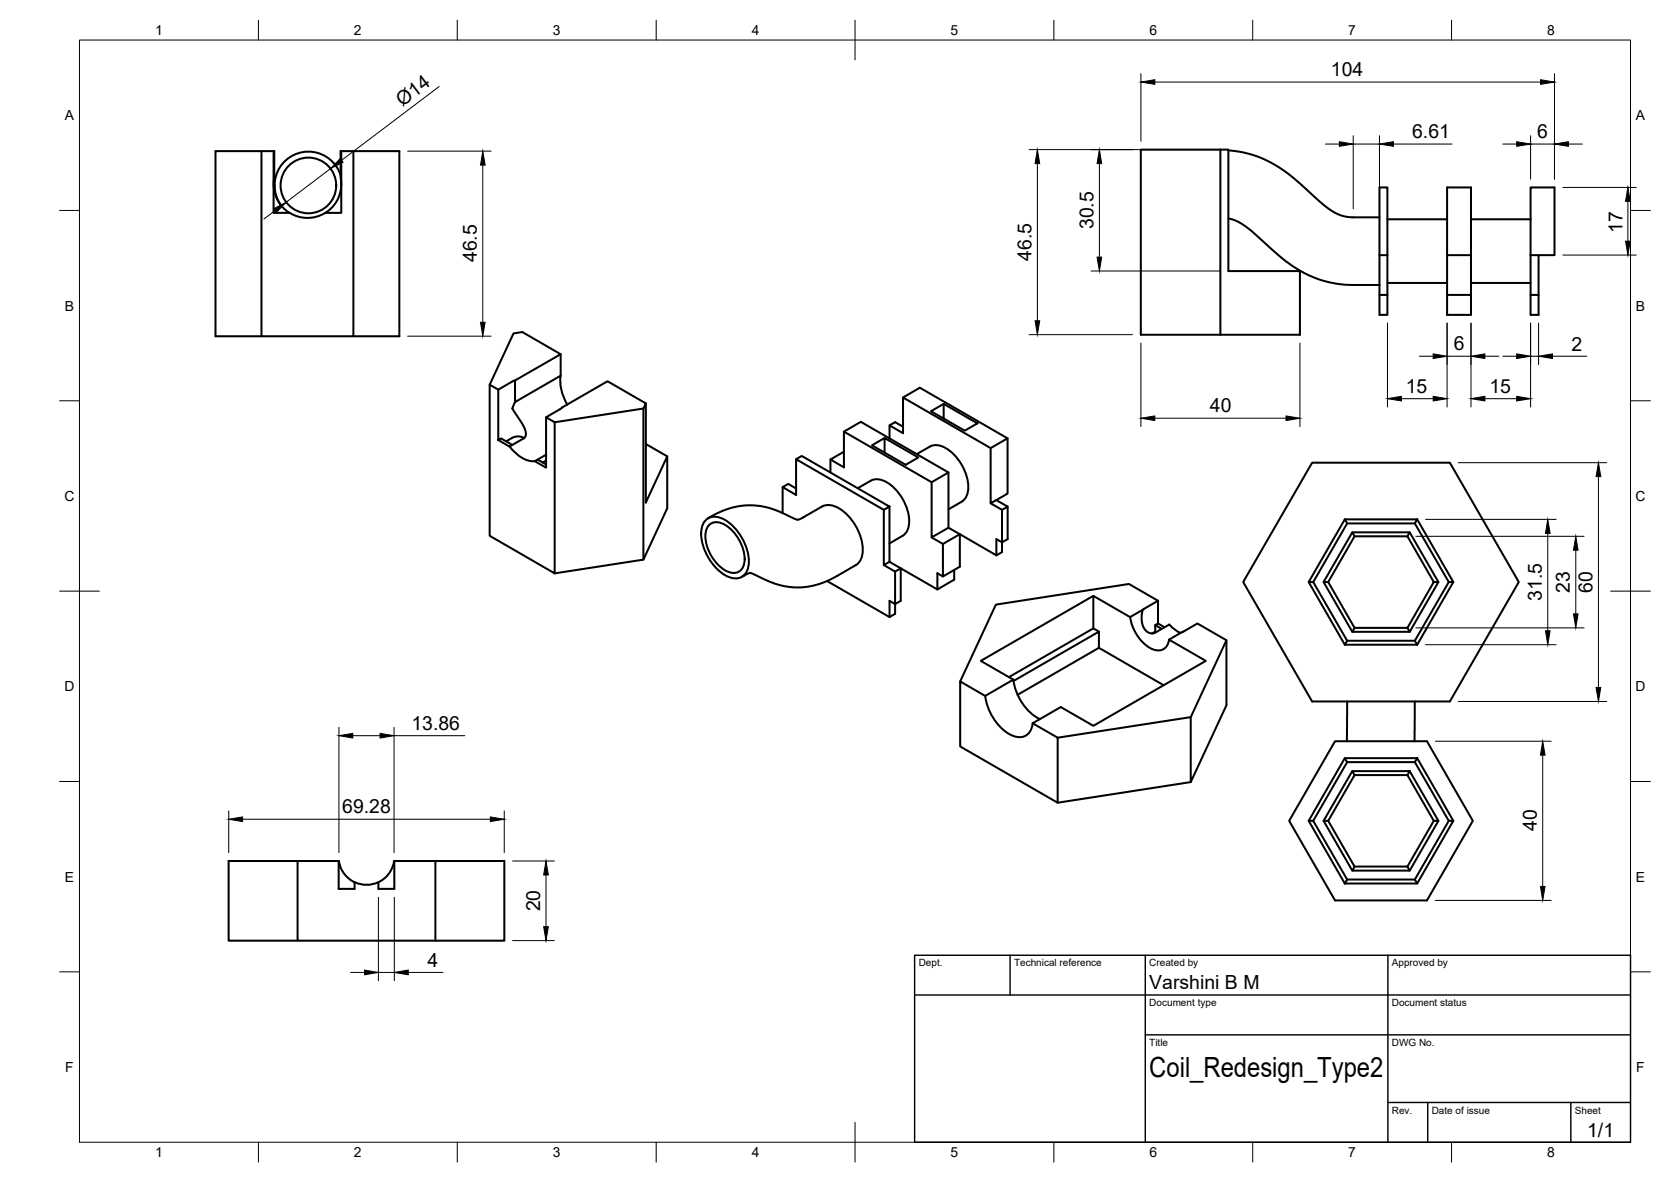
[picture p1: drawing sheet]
<svg xmlns="http://www.w3.org/2000/svg" width="420mm" height="297mm" viewBox="0 0 420 297" stroke-linecap="round" stroke-linejoin="round" font-family="sans-serif">
<!-- layer: Visible -->
<g fill="none" stroke="#000" stroke-width=".51">
<path d="M65.7 38v46.5h23.2v-46.5M68.8 38v15.5h4M85.8 38v15.5h-4M286.9 37.6h22v30.5h18v16h-40zM306.9 37.6v46.5M308.9 37.8a28.9 28.9 0 0 1 18.2 8.5l1.7 1.6a27.4 27.4 0 0 0 7.6 5.9l2.7 .8h7.8M68.9 47.5h.1M69 46.5v1.6M72.8 53.5a8.5 8.5 0 0 1-3.8-8.9v-6.6h-14.8v46.5h11.5M81.8 53.5a8.5 8.5 0 0 0 3.8-8.9v-6.6h14.8v46.5h-11.5M81.8 53.5a8.5 8.5 0 0 1-9 0M85.7 44.1a8.5 8.5 0 0 0-11.8-5.2 8.5 8.5 0 0 0-3.5 12.4"/>
<path d="M308.9 54.9a13.5 13.5 0 0 1 6.7 4l4.2 3.8a29.7 29.7 0 0 0 18.2 8.8l8.9 .1M348.8 55.1h15.1M369.9 55.1h15M346.9 64.1v-17h1.9v32h-1.9v-5M346.9 64.1v10h1.9M346.9 64.1h1.9M348.8 71.1h15.1M363.9 64.1v10h6M363.9 64.1v-17h6v17M363.9 64.1h6M369.9 64.1v15h-6v-5M369.9 71.1h15"/>
<path d="M384.9 64.1v-17h6v17h-4M384.9 64.1h2v15h-2v-5h2M384.9 64.1v10M123.1 96.7v37.9l16.4 9.5v-38M125.3 97.9v12.7l.7-.4 2.8 1.6-.7 .4-2.8-1.6M129.5 95.6l11.5-6.6-9.7-5.6-2.2 .4-6 12.9 2.2 1.2 3.5-2M129.5 95.6v5.4l-.2 .4a1.73 1.73 0 0 0 .3 2.5l2.1 3.3 .5 1.2v.9l-.4 .8-3 1.7M129.5 95.6l-.7 .3M141 89v5.4M141 94.4l-11.5 6.6M141 94.4a10.9 10.9 0 0 0 1.6 7.3M227.1 99.9l22 12.7 4.2-2.4-22-12.8-4.2 2.5v9l-3.4-2v3.3"/>
<path d="M128.1 112.2a7.9 7.9 0 0 0 6.4 3.7M128.8 110l-1.5 .9M128.8 110a3.1 3.1 0 0 1 3 .1M137.3 104.9v12.6l-2.8-1.6 .7-.4 2.1 1.2M137.3 114.3l-2.1 1.2M137.3 115.7l-.8 .5M141.3 102.4l11.5-6.6 9.6 5.6-.6 1.3M141.3 102.4l-4 2.5 2.2 1.2 22.3-3.4M161.8 102.7v37.9M162.4 101.4v24.9l5.4-11.6-5.4-3.1M167.8 114.7v13l-6 12.9-22.3 3.5M200.2 115.4l1.4-.8 22 12.7-1.4 .8z"/>
<path d="M200.2 115.4v9l-3.4-2 1.4-.8 2 1.2M208.8 115.5v3.3M212.2 108.5l22.1 12.7 4.2-2.5-22-12.7-4.3 2.5v8.9l-3.4-1.9 3.4-2M222.4 110.1l-3.2 1.8 8.5 4.9 3.2-1.8-8.5-4.9v3.6M223.7 106.9l1.4-.8 2 1.1M233.8 112.2l-3.3 1.9M233.8 112.2a4.5 4.5 0 0 1 4.9 1 12.2 12.2 0 0 1 4.7 10.2 3.6 3.6 0 0 1-1.6 2.7M234.1 103.3l3.2-1.8 8.5 4.9-3.2 1.8zM237.3 101.5v3.7M238.5 118.7v13.9l-4.2 2.5v-13.9M253.3 110.2v13.8l-4.2 2.5v-13.9M329.9 116.3h34.7l17.3 30-17.3 30h-34.7l-17.3-30z"/>
<path d="M177.5 130.7a3.9 3.9 0 0 1 4.8 0 12.9 12.9 0 0 1 5.9 11.5 3.4 3.4 0 0 1-4.9 2.8 12.7 12.7 0 0 1-6.9-12l.2-.9zM178.5 131.7a3.7 3.7 0 0 1 4.6 .7 10.6 10.6 0 0 1 4.1 9 2.74 2.74 0 0 1-4 2.3 10.4 10.4 0 0 1-5.8-9.9l.3-.9zM178.6 129.9l2.8-1.4 2.8-1 2.7-.5h2.3l2.2 .2 2.3 .5 2.5 1 4.3 1.9 1.5-.6M178.6 129.9l-.6 .3M178.7 129.9h.1M196.8 122.4v6.5M202 130h.1M202 130l4.7-2.7a4.9 4.9 0 0 1 5.5 1.3 12.8 12.8 0 0 1 4.6 10.9 3.6 3.6 0 0 1-1.6 2.5l-4.7 2.7M215.7 122.7l3.3-1.9a4.5 4.5 0 0 1 4.8 1 12.2 12.2 0 0 1 4.7 10.1 3.6 3.6 0 0 1-1.5 2.7l-3.4 2M222.2 128.1v13.9l1.4-.8M223.6 127.3v13.9l2.9 1.6v8.2l-1.4 .8v-8.2M238.5 132.6l2.8 1.6-4.2 2.5-2.8-1.6"/>
<path d="M241.8 126.1l-3.3 1.9M249.1 126.5l2.8 1.6v10.7l-1.4 .8-9.2-5.4v8.2l-4.2 2.5v-8.2M250.5 125.7l2.9 1.6v8.2l-1.5 .8-1.4-.8v4.1M253.4 127.3l-1.5 .8M338.1 130.5l.6 1-8.5 14.8M338.1 130.5l-9 15.8 9 15.7M338.1 130.5h18.2M340 133.8h14.5l-.6 1M340.6 134.8l-.6-1-7.2 12.5M340.6 134.8h13.3l6.6 11.5-6.6 11.5h-13.3l-6.6-11.5zM354.5 133.8l7.2 12.5M355.7 131.5l8.6 14.8"/>
<path d="M356.3 130.5l-.6 1h-17M356.3 130.5l9.1 15.8-9.1 15.7M187.2 144.6h.1M188.6 144l6.6 2.8 2.4 .6 2.3 .2 3.2-.1 2.4-.6 2.3-.8 2.7-1.4M188.6 144l-2.1 1M208 146l15.7 9.1 1.4-.9v-2.4l-1.4-.8v4.1M210.5 144.7h.1M222.2 142l2.9 1.6 1.4-.8 9.2 5.3 4.2-2.4v-2.5M237.1 144.9l-1.4-.9v4.1M274.9 149.7v8.2M276.3 158.7l-1.4-.8-21.2 12.3M284.2 155.1a10.7 10.7 0 0 0 5.7 8.1 2.78 2.78 0 0 0 4.1-2.5"/>
<path d="M287.3 153.3l-3.2 1.8-9.2-5.4-28.3 16.4 8.2 4.7M287.3 153.3l-.2 1.4 .1 1.9 .5 1.4 .9 .9 .9 .3 .6-.1 3.9-2.1 1.4 1.2 1.4 .9M287.3 153.2l3.9-2.2-7.3-4.2-33.5 5.1-9 19.3M290.5 157.1l.7-.4 1.6 .9M290.5 158.7l.2 .2M290.5 158.7l-.8 .5M291.2 151v5.7M292.1 158l-1.6-.9v1.6M329.1 146.3h1.1l8.5 14.7M334 146.3h-1.2l7.2 12.5M340.6 157.8l-.6 1h14.5l-.6-1M360.5 146.3h1.2l-7.2 12.5"/>
<path d="M365.4 146.3h-1.1l-8.6 14.7M247.7 174.9l-6.3-3.7v16.4l24.5 14.1v-16.3l-6.2-3.6M247.7 174.9a13 13 0 0 0 6.9 10 3.4 3.4 0 0 0 5.1-3.1M254.8 170.8l-7.1 4.1M254.8 170.8a13.2 13.2 0 0 0 6.7 9.9M254.8 171.1l21.5-12.4v4.1l-20.4 11.8M276.3 162.8l16.3 9.4M308.4 160.9v16.3l-9 19.3v-16.3M338.1 162l.6-1h17l.6 1M338.1 162h18.2M338.7 176.3v10M355.7 176.3v10"/>
<path d="M259.7 181.8l7-4.1 8.2 4.7 28.3-16.3-9.3-5.4 7.2-4 7.3 4.2-9 19.3-33.5 5.2M299.4 196.5l-33.5 5.2M335.7 186.3h23.1l11.5 20-11.5 20h-23.1l-11.6-20zM338.1 190.5l.6 1-8.5 14.8M340 193.8h14.5l7.2 12.5-7.2 12.5h-14.5l-7.2-12.5zM340 193.8l.6 1M353.9 194.8l6.6 11.5-6.6 11.5h-13.3M353.9 194.8h-13.3l-6.6 11.5M354.5 193.8l-.6 1M355.7 191.5l8.6 14.8h1.1M356.3 190.5l-.6 1h-17M356.3 190.5l9.1 15.8-9.1 15.7h-18.2"/>
<path d="M356.3 190.5h-18.2l-9 15.8 9 15.7M74.8 216.4v20h34.7M85.2 216.4v7h4v-1.7a7.3 7.3 0 0 1-4-5.3h-27.7v20h17.3M99.1 216.4v7h-4v-1.7M109.5 216.4v20M329.1 206.3h1.1l8.5 14.7M332.8 206.3h1.2M334 206.3l6.6 11.5-.6 1M353.9 217.8l.6 1M360.5 206.3h1.2M364.3 206.3l-8.6 14.7M89.2 221.7a7 7 0 0 0 6 0"/>
<path d="M95.1 221.7a7.3 7.3 0 0 0 4-5.3h27.7v20h-17.3M338.1 222l.6-1h17l.6 1"/>
<circle cx="77.5" cy="46.6" r="7"/>
</g>
<!-- layer: BORDER -->
<g fill="none" stroke="#000" stroke-width=".25">
<path d="M20 10.1h390v276.9h-390zM65 5.1v5M115 5.1v5M165 5.1v5M215 5.1v10M265 5.1v5M315 5.1v5M365 5.1v5M15 52.9h5M410 52.9h5M15 100.7h5M410 100.7h5"/>
<path d="M15 148.6h10M405 148.6h10M15 196.4h5M410 196.4h5M15 244.2h5M410 244.2h5M65 287v5M115 287v5M165 287v5M215 282.1v9.9M265 287v5M315 287v5"/>
<path d="M365 287v5"/>
</g>
<!-- layer: TITLEBLOCK -->
<path d="M230 240.1h180v46.9h-180zM230 250h180M254 240.1v9.9M288 240.1v46.9M349 240.1v46.9M288 260.1h122M349 277.1h61M359 277.1v9.9M395 277.1v9.9" fill="none" stroke="#000" stroke-width=".36"/>
<!-- layer: FD_Dimensions -->
<g fill="none" stroke="#000" stroke-width=".25">
<path d="M286.9 18.5v17M390.9 18.5v26.5M102.5 38h21M110.4 21.7l-24.5 18.6M258.7 37.6h48.1M290.4 20.6h97M333.2 36.2h3.6M340.3 34.1v18.4M340.3 36.2h6.6M346.9 34.1v18.4M350.4 36.2h14.7M377.9 36.2h3.5"/>
<path d="M384.9 34.1v10.9M384.9 36.2h6M394.4 36.2h3.5M69.2 52.9l-2.8 2.1M83.1 42.4l-11.2 8.4M121.4 41.5v39.5M260.8 41.1v39.5M276.4 41.1v23.5M393 47.1h18.4M409.3 50.6v10M274.3 68.1h32.5M393 64.1h18.4"/>
<path d="M102.5 84.5h21M258.7 84.1h26.1M286.9 86.2v21M326.9 86.2v21M348.9 81.2v21.1M356.9 89.5h3.5M363.9 81.2v21.1M363.9 89.5h6M369.9 81.2v21.1M373.4 89.5h3.5M377.9 89.5h3.5M384.9 81.2v21.1"/>
<path d="M384.9 89.5h2M386.9 81.2v10.4M390.4 89.5h8.6M290.4 105.1h33M352.4 100.2h8M366.7 116.3h37.3M373.4 100.2h8M401.9 119.8v53M356 134.8h42.3M358.4 130.5h32.9M389.2 134v24.5M396.2 138.3v16"/>
<path d="M356 157.8h42.3M358.4 162h32.9M366.7 176.3h37.3M85.2 182.8v31.5M88.7 184.9h6.9M99.1 182.8v31.5M99.1 184.9h17.8M360.9 186.3h29.1M387.9 189.8v33M57.5 203.8v10.5M61 205.9h62.3M126.8 203.8v10.5"/>
<path d="M128.9 216.4h10.5M137.3 219.9v13M95.1 225.5v21M99.1 225.5v21M128.9 236.4h10.5M360.9 226.3h29.1M88.1 244.4h3.6M95.1 244.4h4M102.7 244.4h8.7"/>
</g>
<g fill="#000" stroke="#000" stroke-width=".25">
<path d="M85.6 39.8l.7 1-3.2 1.6zM286.9 20.6l3.5-.6v1.2zM336.8 35.6l3.5 .6-3.5 .6zM346.9 36.2l3.5-.6v1.2zM381.4 35.6l3.5 .6-3.5 .6zM387.4 20l3.5 .6-3.5 .6zM390.9 36.2l3.5-.6v1.2zM68.8 52.5l3.1-1.7-2.4 2.6zM121.4 38l.6 3.5h-1.2zM260.8 37.6l.6 3.5h-1.1zM276.4 37.6l.6 3.5h-1.2zM409.3 47.1l.6 3.5h-1.2z"/>
<path d="M275.8 64.6h1.2l-.6 3.5zM408.7 60.6h1.2l-.6 3.5zM120.8 81h1.2l-.6 3.5zM260.3 80.6h1.1l-.6 3.5zM348.9 100.2l3.5-.6v1.2zM360.4 99.6l3.5 .6-3.5 .6zM360.4 88.9l3.5 .6-3.5 .6zM369.9 100.2l3.5-.6v1.2zM369.9 89.5l3.5-.6v1.2zM381.4 99.6l3.5 .6-3.5 .6zM381.4 88.9l3.5 .6-3.5 .6zM386.9 89.5l3.5-.6v1.2z"/>
<path d="M286.9 105.1l3.5-.6v1.2zM323.4 104.5l3.5 .6-3.5 .6zM401.9 116.3l.6 3.5h-1.2zM389.2 130.5l.6 3.5h-1.2zM396.2 134.8l.6 3.5h-1.2zM388.6 158.5h1.2l-.6 3.5zM395.6 154.3h1.2l-.6 3.5zM401.3 172.8h1.2l-.6 3.5zM85.2 184.9l3.5-.6v1.2zM95.6 184.3l3.5 .6-3.5 .6zM387.9 186.3l.6 3.5h-1.2zM57.5 205.9l3.5-.6v1.2z"/>
<path d="M123.3 205.3l3.5 .6-3.5 .6zM137.3 216.4l.6 3.5h-1.2zM136.7 232.9h1.2l-.6 3.5zM387.3 222.8h1.2l-.6 3.5zM91.7 243.8l3.4 .6-3.4 .6zM99.1 244.4l3.6-.6v1.2z"/>
</g>
<!-- layer: Smart Centers -->
<path d="M337.1 176.3h7.5M346.4 176.3h1.7M349.9 176.3h7.5" fill="none" stroke="#000" stroke-width=".25"/>
<text font-size="7" x="289" y="270.6">Coil_Redesign_Type2</text>
<g font-size="4.9">
<text x="334.6" y="19.2">104</text>
<text x="101.2" y="26.8" transform="rotate(-37 101.2 26.8)">Ø14</text>
<text x="355.1" y="34.7">6.61</text>
<text x="386.5" y="34.7">6</text>
<text x="275" y="57.6" transform="rotate(-90 275 57.6)">30.5</text>
<text x="407.9" y="58.5" transform="rotate(-90 407.9 58.5)">17</text>
<text x="119.9" y="65.9" transform="rotate(-90 119.9 65.9)">46.5</text>
<text x="259.4" y="65.5" transform="rotate(-90 259.4 65.5)">46.5</text>
<text x="365.5" y="88.1">6</text>
<text x="395.1" y="88.1">2</text>
<text x="353.5" y="98.7">15</text>
<text x="374.5" y="98.7">15</text>
<text x="304.2" y="103.6">40</text>
<text x="394.8" y="149" transform="rotate(-90 394.8 149)">23</text>
<text x="400.5" y="149" transform="rotate(-90 400.5 149)">60</text>
<text x="387.7" y="151" transform="rotate(-90 387.7 151)">31.5</text>
<text x="103.4" y="183.4">13.86</text>
<text x="86" y="204.4">69.28</text>
<text x="386.5" y="208.9" transform="rotate(-90 386.5 208.9)">40</text>
<text x="135.8" y="229.1" transform="rotate(-90 135.8 229.1)">20</text>
<text x="107.5" y="243">4</text>
<text x="289" y="248.5">Varshini B M</text>
<text x="399.1" y="285.7">1/1</text>
</g>
<g font-size="3.5">
<text x="39" y="8.8">1</text>
<text x="89" y="8.8">2</text>
<text x="139" y="8.8">3</text>
<text x="189" y="8.8">4</text>
<text x="239" y="8.8">5</text>
<text x="289" y="8.8">6</text>
<text x="339" y="8.8">7</text>
<text x="389" y="8.8">8</text>
<text x="16.3" y="30.2">A</text>
<text x="411.3" y="30.2">A</text>
<text x="16.3" y="78">B</text>
<text x="411.3" y="78">B</text>
<text x="16.2" y="125.9">C</text>
<text x="411.2" y="125.9">C</text>
<text x="16.2" y="173.7">D</text>
<text x="411.2" y="173.7">D</text>
<text x="16.3" y="221.6">E</text>
<text x="411.3" y="221.6">E</text>
<text x="16.4" y="269.4">F</text>
<text x="411.4" y="269.4">F</text>
<text x="39" y="290.8">1</text>
<text x="89" y="290.8">2</text>
<text x="139" y="290.8">3</text>
<text x="189" y="290.8">4</text>
<text x="239" y="290.8">5</text>
<text x="289" y="290.8">6</text>
<text x="339" y="290.8">7</text>
<text x="389" y="290.8">8</text>
</g>
<g font-size="2.5">
<text x="231" y="242.9">Dept.</text>
<text x="255" y="242.9">Technical reference</text>
<text x="289" y="242.9">Created by</text>
<text x="350" y="242.9">Approved by</text>
<text x="289" y="252.8">Document type</text>
<text x="350" y="252.8">Document status</text>
<text x="289" y="262.9">Title</text>
<text x="350" y="262.9">DWG No.</text>
<text x="350" y="279.9">Rev.</text>
<text x="360" y="279.9">Date of issue</text>
<text x="396" y="279.9">Sheet</text>
</g>
</svg>
